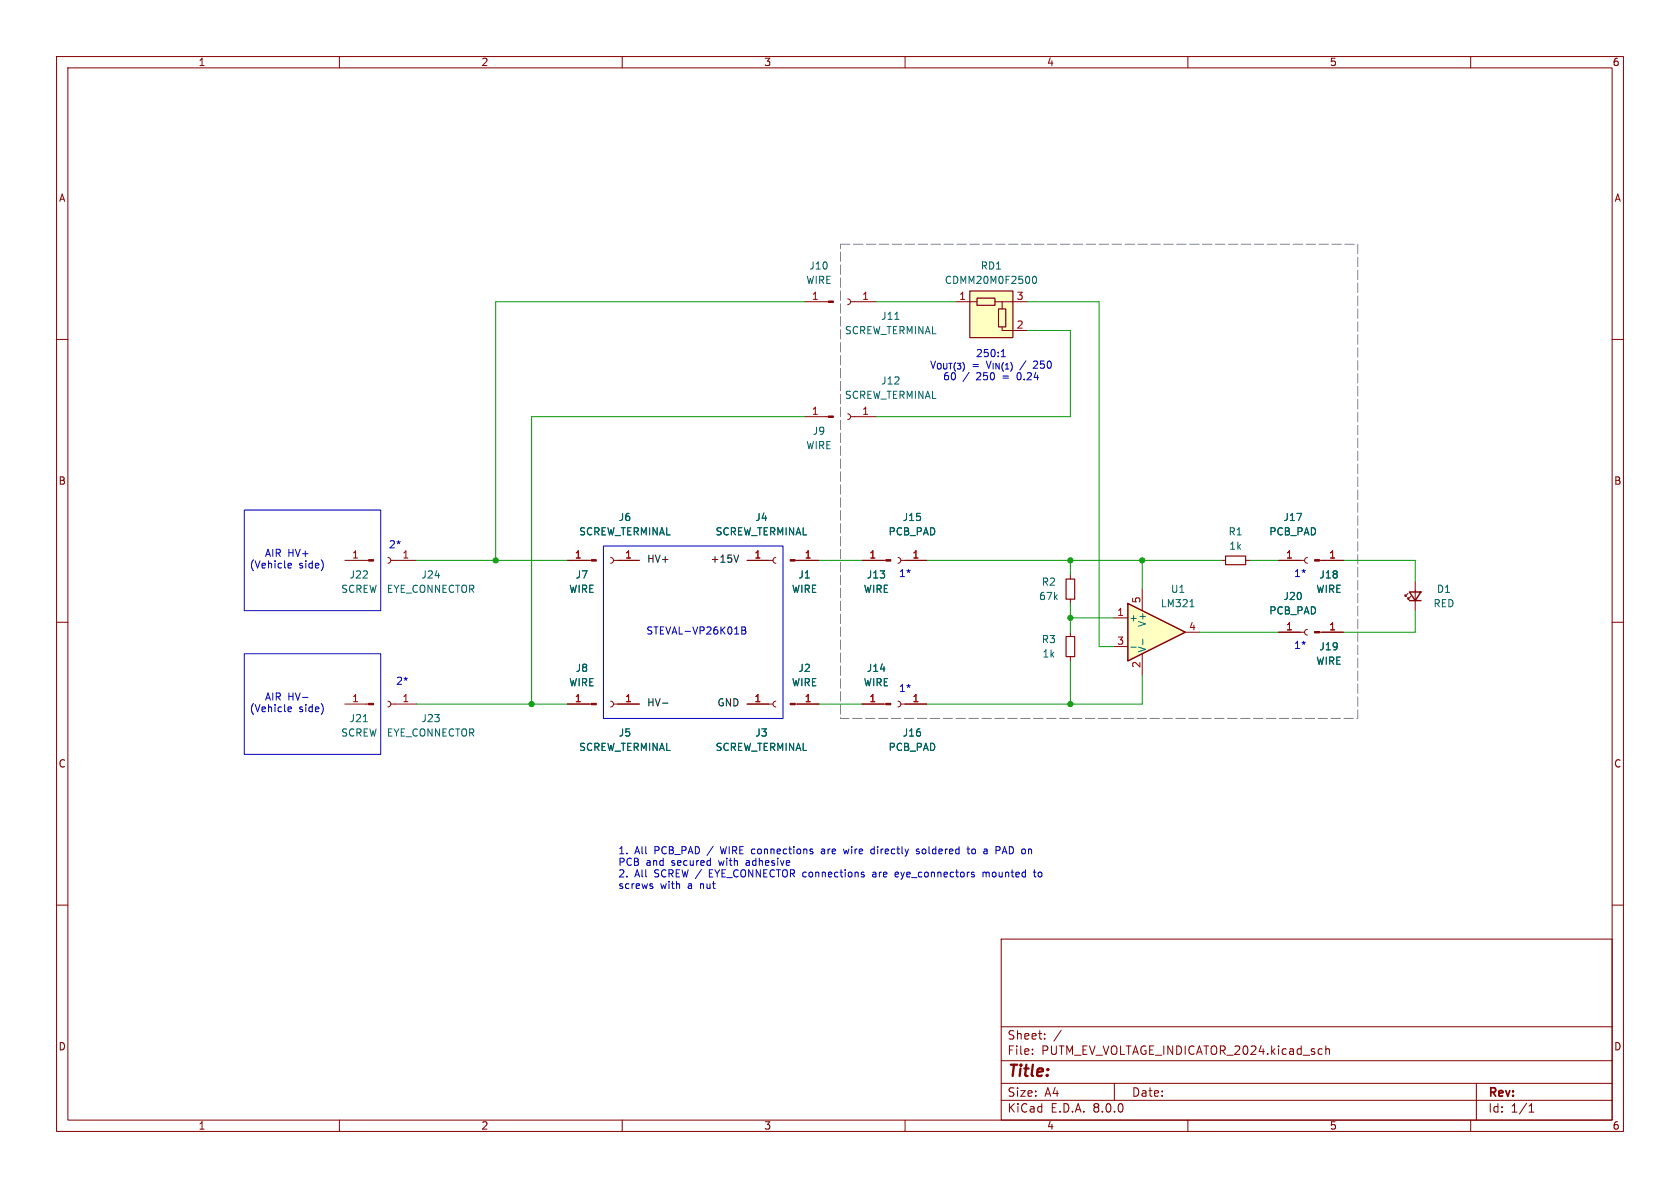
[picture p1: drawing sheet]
<svg xmlns="http://www.w3.org/2000/svg" width="297mm" height="210mm" viewBox="0 0 297 210" stroke-linecap="round" stroke-linejoin="round" font-family="sans-serif">
<g fill="none" stroke="#840000" stroke-width=".18">
<path d="M10 10h277v190h-277zM12 12h273v186h-273zM60 10v2M110 10v2M160 10v2M210 10v2M260 10v2M10 60h2M142.2 53.3h4.3M149.9 52.8l.3 .2 .2 .3-.2 .4-.3 .1M150.4 53.3h4.5M285 60h2"/>
<path d="M142.2 73.7h4.3M100.3 99.1h4.2M152.4 99.1h4.2M10 110h2M226.1 111.8h4.5M231.1 111.3l-.3 .1-.2 .4 .2 .3 .3 .2M285 110h2M100.3 124.5h4.2M10 160h2M285 160h2M177 166h108v32h-108zM60 198v2"/>
<path d="M110 198v2M160 198v2M177 194.5h108M177 191.5h108M177 187.5h108M177 181.5h108M182.5 186.3v.1M182.5 185.5v.1M184.7 183.6v.1M184.7 182.8v.1M187.6 182.1l-1.3 2M197 191.5v3"/>
<path d="M210 198v2M234.4 184.9v1.5M234.4 185.5l.2-.1 .4 .1v.9M260 198v2M261 191.5v6.5M270.3 196.6h.9M270.3 195.5l.4-.4v1.5"/>
</g>
<g fill="#840000" stroke="#840000" stroke-width=".18">
<path d="M156.6 98.9h.9v.3h-.9z"/>
<path d="M146.5 53.2h.8v.3h-.8z"/>
<path d="M146.5 73.5h.8v.3h-.8z"/>
<path d="M104.5 98.9h.9v.3h-.9z"/>
<path d="M104.5 124.3h.9v.3h-.9z"/>
</g>
<path d="M158.2 56.5h.7" fill="none" stroke="#006464" stroke-width=".18"/>
<path d="M171.4 51.4h7.7v8.3h-7.7z" fill="#ffffc2"/>
<path d="M171.4 51.4h7.7v8.3h-7.7zM172.7 52.7h3.2v1.3h-3.2zM176.5 54.6h1.3v3.2h-1.3zM216.7 98.3h3.5v1.5h-3.5zM188.5 112.5h1.5v3.6h-1.5zM188.5 102.4h1.5v3.5h-1.5z" fill="none" stroke="#840000" stroke-width=".2"/>
<g fill="none" stroke="#840000" stroke-width=".18">
<path d="M168.9 53.3h3.8M175.9 53.3h1.3v1.3M177.2 57.8v.6h4.4M177.2 53.3h4.4M149.9 73.2l.3 .1 .2 .4-.2 .3-.3 .2M150.4 73.7h4.5M107.9 98.6l.4 .1 .2 .4-.2 .3-.4 .2M108.5 99.1h4.5M132.1 99.1h4.6M137.2 98.6l-.4 .1-.1 .4 .1 .3 .4 .2M158.7 98.6l.4 .1 .2 .4-.2 .3-.4 .2M159.3 99.1h4.5"/>
<path d="M215.9 99.1h.8M220.2 99.1h.8M226.1 99.1h4.5M231.1 98.6l-.3 .1-.2 .4 .2 .3 .3 .2M189.2 101.6v.8M189.2 105.9v.8M189.2 111.8v.7M189.2 116.1v.7M248.9 104.9l-.5 .5v-.2v.2h.3M249.4 105.4l-.5 .5v-.2v.2h.3M250.2 102.9v5.1M68.6 124l.3 .1 .2 .4-.2 .3-.3 .2"/>
<path d="M69.1 124.5h4.6M158.7 124l.4 .1 .2 .4-.2 .3-.4 .2M159.3 124.5h4.5"/>
</g>
<path d="M182.7 48.9l.1-.1a.68 .68 0 0 1 .5 .7 .68 .68 0 0 1-.5 .6 .84 .84 0 0 1-.1-1.2z" fill="none" stroke="#006464" stroke-width=".18"/>
<path d="M249.2 104.6h2l-1 1.6zM249.2 106.2h2" fill="none" stroke="#840000" stroke-width=".25"/>
<path d="M199.4 106.7l10.1 5.1-10.1 5z" fill="#ffffc2"/>
<path d="M199.4 106.7l10.1 5.1-10.1 5z" fill="none" stroke="#840000" stroke-width=".25"/>
<g fill="none" stroke="#840000" stroke-width=".18">
<path d="M61 99.1h4.2M68.6 98.6l.3 .1 .2 .4-.2 .3-.3 .2M69.1 99.1h4.6M100.3 99.1h3.8M109.2 99.1h3.8M132.1 99.1h3.8M140.6 99.1h4.2M152.4 99.1h3.8M160 99.1h3.8M226.1 99.1h3.8M233.3 99.1h4.2M196.8 109.2h2.6"/>
<path d="M196.8 114.3h2.6M201.9 104.1v3.9M201.9 115.6v3.8M209.5 111.8h2.6M226.1 111.8h3.8M233.3 111.8h4.2M61 124.5h4.2M100.3 124.5h3.8M107.9 124l.4 .1 .2 .4-.2 .3-.4 .2M108.5 124.5h4.5M132.1 124.5h4.6M137.2 124l-.4 .1-.1 .4 .1 .3 .4 .2"/>
<path d="M140.6 124.5h4.2M152.4 124.5h4.2M160 124.5h3.8"/>
</g>
<path d="M199.9 114.4h1M202 113v1M210.4 107.3h.7M64.2 127.6h.8" fill="none" stroke="#006464" stroke-width=".18"/>
<g fill="#840000" stroke="#840000" stroke-width=".18">
<path d="M156.6 124.3h.9v.3h-.9z"/>
<path d="M232.4 98.9h.9v.3h-.9z"/>
<path d="M232.4 111.6h.9v.3h-.9z"/>
<path d="M65.2 98.9h.8v.3h-.8z"/>
<path d="M65.2 124.3h.8v.3h-.8z"/>
<path d="M139.7 98.9h.9v.3h-.9z"/>
<path d="M139.7 124.3h.9v.3h-.9z"/>
</g>
<g fill="none" stroke="#0000c2" stroke-width=".18">
<path d="M177 63.1h.7M177 62.1l.4-.3v1.3M43.2 90.2h24.1v17.8h-24.1zM51 99.6h.3l.2 .3-.6 .1M106.7 96.5h31.7v30.5h-31.7zM43.2 115.6h24.1v17.8h-24.1zM51 100.4h.5M131.1 110.8h.5l.2 .3-.2 .3 .2 .1 .1 .3-.3 .3h-.5zM131.1 111.4h.5M51 125h.3l.2 .3-.6 .1M51 125.8h.5M53.5 123.3h1"/>
<path d="M115.2 156.6l.2 .2-.2 .3M115.2 156.2l.2 .1M143.4 150.5l.3 .1v.2l-.2 .1h-.2M143.4 150.1h.3M145.6 150.1h-.4M145.7 150.4h-.3l-.2 .2v.3h.5M149.1 150.1l.3 .8 .2-.6 .2 .6M152.4 154.6l.3 .1 .1 .1-.2 .2h-.2M152.4 154.2h.3M154 150.8l.2 .1h.4M154.6 150.1h-.4l-.2 .1M154.6 149.7v1.2"/>
<path d="M154.7 154.2h-.4M154.7 154.5h-.3l-.1 .2v.3h.4M158.8 154.2h-.4l-.2 .2 .1 .6h.5M158.8 154.5l-.6 .1M162.5 150.1h-.3l-.2 .2 .1 .1 .4 .2v.3h-.5M170.9 150.1h.5M171.1 149.7v1.1l.3 .1M172.2 150.1h-.3l-.1 .2 .1 .5 .3 .1M173.8 154.3l.4-.1 .1 .2M173.8 154.2v.8M174.3 154.4v.6M174.5 154.2l-.2 .2"/>
<path d="M177.2 150.9l.4-1.2 .4 1.2M177.3 150.6h.6M182.7 154.2h.5M182.9 153.8v1l.3 .2M183.8 154.2l-.3 .2v.4l.3 .2"/>
</g>
<path d="M130.6 98.1l-.4 1.3M117.1 124.3h1" fill="none" stroke="#000" stroke-width=".18"/>
<path d="M148.6 43.2h91.4v83.8h-91.4z" fill="none" stroke="#848484" stroke-width=".18" stroke-dasharray="1.7 .6"/>
<g fill="none" stroke="#009600" stroke-width=".18">
<path d="M142.2 53.3h-54.6v45.8M154.9 53.3h14M181.6 58.4h7.6v15.3h-34.3M181.6 53.3h12.7v61h2.5M142.2 73.7h-48.2v50.8M73.7 99.1h26.6M144.8 99.1h7.6M163.8 99.1h52.1M189.2 99.1v2.5M201.9 99.1v5M221 99.1h5.1M237.5 99.1h12.7v3.8"/>
<path d="M189.2 106.7v5.1M189.2 116.8v7.7M189.2 109.2h7.6M201.9 119.4v5.1h-38.1M212.1 111.8h14M250.2 108v3.8h-12.7M73.7 124.5h26.6M144.8 124.5h7.6"/>
</g>
<g fill="#009600" stroke="#009600" stroke-width=".18">
<circle cx="94" cy="124.5" r=".46"/>
<circle cx="87.6" cy="99.1" r=".46"/>
<circle cx="189.2" cy="124.5" r=".46"/>
<circle cx="189.2" cy="99.1" r=".46"/>
<circle cx="201.9" cy="99.1" r=".46"/>
<circle cx="189.2" cy="109.2" r=".46"/>
</g>
<text font-size="2.8" fill="#840000" x="178" y="190.9">Title:</text>
<g font-size="2.1" fill="#840000">
<text x="178" y="184">Sheet:</text>
<text x="178" y="186.7">File:</text>
<text x="184.1" y="186.7">PUTM_EV_VOLTAGE_INDICATOR_2024.kicad_sch</text>
<text x="178" y="196.9">KiCad</text>
<text x="178" y="194.1">Size:</text>
<text x="184.7" y="194.1">A4</text>
<text x="185.7" y="196.9">E.D.A.</text>
<text x="193.3" y="196.9">8.0.0</text>
<text x="200" y="194.1">Date:</text>
<text x="263" y="194.3">Rev:</text>
<text x="263" y="196.9">Id:</text>
<text x="267.1" y="196.9">1/1</text>
</g>
<g font-size="1.8" fill="#840000">
<text x="35" y="11.9">1</text>
<text x="85" y="11.9">2</text>
<text x="135" y="11.9">3</text>
<text x="185" y="11.9">4</text>
<text x="235" y="11.9">5</text>
<text x="285" y="11.9">6</text>
<text x="10.3" y="35.9">A</text>
<text x="285.3" y="35.9">A</text>
<text x="10.3" y="85.9">B</text>
<text x="285.3" y="85.9">B</text>
<text x="10.3" y="135.9">C</text>
<text x="285.3" y="135.9">C</text>
<text x="10.3" y="185.9">D</text>
<text x="285.3" y="185.9">D</text>
<text x="35" y="199.9">1</text>
<text x="85" y="199.9">2</text>
<text x="135" y="199.9">3</text>
<text x="185" y="199.9">4</text>
<text x="235" y="199.9">5</text>
<text x="285" y="199.9">6</text>
</g>
<g font-size="1.8" fill="#006464">
<text x="143" y="47.9">J10</text>
<text x="173.3" y="47.9">RD1</text>
<text x="142.4" y="50.4">WIRE</text>
<text x="166.9" y="50.4">CDMM20M0F2500</text>
<text x="149.3" y="59.3">SCREW_TERMINAL</text>
<text x="155.7" y="56.7">J11</text>
<text x="149.3" y="70.7">SCREW_TERMINAL</text>
<text x="155.7" y="68.2">J12</text>
<text x="143.6" y="77.1">J9</text>
<text x="142.4" y="79.6">WIRE</text>
<text x="102.3" y="94.8">SCREW_TERMINAL</text>
<text x="109.3" y="92.3">J6</text>
<text x="126.4" y="94.8">SCREW_TERMINAL</text>
<text x="133.4" y="92.3">J4</text>
<text x="157" y="94.8">PCB_PAD</text>
<text x="159.5" y="92.3">J15</text>
<text x="217.1" y="94.8">R1</text>
<text x="224.3" y="94.8">PCB_PAD</text>
<text x="226.8" y="92.3">J17</text>
<text x="217.2" y="97.4">1k</text>
<text x="60.2" y="105">SCREW</text>
<text x="61.7" y="102.5">J22</text>
<text x="68.3" y="105">EYE_CONNECTOR</text>
<text x="74.4" y="102.5">J24</text>
<text x="100.5" y="105">WIRE</text>
<text x="101.7" y="102.5">J7</text>
<text x="139.9" y="105">WIRE</text>
<text x="141" y="102.5">J1</text>
<text x="152.6" y="105">WIRE</text>
<text x="153.1" y="102.5">J13</text>
<text x="183.6" y="106.3">67k</text>
<text x="184.1" y="103.7">R2</text>
<text x="205.1" y="107.5">LM321</text>
<text x="206.9" y="105">U1</text>
<text x="226.8" y="106.3">J20</text>
<text x="232.6" y="105">WIRE</text>
<text x="233.2" y="102.5">J18</text>
<text x="253.3" y="107.5">RED</text>
<text x="253.9" y="105">D1</text>
<text x="184.1" y="113.9">R3</text>
<text x="199.5" y="110.1">+</text>
<text x="202.8" y="110.9" transform="rotate(-90 202.8 110.9)">V+</text>
<text x="224.3" y="108.8">PCB_PAD</text>
<text x="101.7" y="119">J8</text>
<text x="141" y="119">J2</text>
<text x="153.1" y="119">J14</text>
<text x="184.2" y="116.4">1k</text>
<text x="202.8" y="115.4" transform="rotate(-90 202.8 115.4)">V-</text>
<text x="232.6" y="117.7">WIRE</text>
<text x="233.2" y="115.2">J19</text>
<text x="100.5" y="121.5">WIRE</text>
<text x="139.9" y="121.5">WIRE</text>
<text x="152.6" y="121.5">WIRE</text>
<text x="60.2" y="130.4">SCREW</text>
<text x="61.7" y="127.9">J21</text>
<text x="68.3" y="130.4">EYE_CONNECTOR</text>
<text x="74.4" y="127.9">J23</text>
<text x="109.3" y="130.4">J5</text>
<text x="133.4" y="130.4">J3</text>
<text x="159.5" y="130.4">J16</text>
<text x="102.3" y="132.9">SCREW_TERMINAL</text>
<text x="126.4" y="132.9">SCREW_TERMINAL</text>
<text x="157" y="132.9">PCB_PAD</text>
</g>
<g font-size="1.8" fill="#a90000">
<text x="143.4" y="53.1">1</text>
<text x="152.3" y="53.1">1</text>
<text x="169.5" y="53.1">1</text>
<text x="179.6" y="53.1">3</text>
<text x="179.6" y="58.2">2</text>
<text x="143.4" y="73.4">1</text>
<text x="152.3" y="73.4">1</text>
<text x="62.2" y="98.8">1</text>
<text x="71" y="98.8">1</text>
<text x="101.5" y="98.8">1</text>
<text x="110.4" y="98.8">1</text>
<text x="133.3" y="98.8">1</text>
<text x="142.2" y="98.8">1</text>
<text x="153.6" y="98.8">1</text>
<text x="161.2" y="98.8">1</text>
<text x="227.3" y="98.8">1</text>
<text x="234.9" y="98.8">1</text>
<text x="201.7" y="106.8" transform="rotate(-90 201.7 106.8)">5</text>
<text x="197.4" y="109">1</text>
<text x="210.1" y="111.5">4</text>
<text x="227.3" y="111.5">1</text>
<text x="234.9" y="111.5">1</text>
<text x="197.4" y="114">3</text>
<text x="201.7" y="118.2" transform="rotate(-90 201.7 118.2)">2</text>
<text x="62.2" y="124.2">1</text>
<text x="71" y="124.2">1</text>
<text x="101.5" y="124.2">1</text>
<text x="110.4" y="124.2">1</text>
<text x="133.3" y="124.2">1</text>
<text x="142.2" y="124.2">1</text>
<text x="153.6" y="124.2">1</text>
<text x="161.2" y="124.2">1</text>
</g>
<g font-size="1.8" fill="#0000c2">
<text x="164.3" y="65.4">V_{OUT(3)} V_{IN(1)}</text>
<text x="171.8" y="65.4">=</text>
<text x="172.4" y="63.3">250:1</text>
<text x="180.7" y="65.4">/</text>
<text x="183.2" y="65.4">250</text>
<text x="166.6" y="67.4">60</text>
<text x="170.2" y="67.4">/</text>
<text x="172.7" y="67.4">250</text>
<text x="177.5" y="67.4">=</text>
<text x="180.3" y="67.4">0.24</text>
<text x="44" y="100.7">(Vehicle</text>
<text x="46.7" y="98.7">AIR HV+</text>
<text x="52.8" y="100.7">side)</text>
<text x="68.7" y="97.1">2*</text>
<text x="158.8" y="102.2">1*</text>
<text x="228.7" y="102.2">1*</text>
<text x="114.2" y="112.4">STEVAL-VP26K01B</text>
<text x="228.7" y="114.9">1*</text>
<text x="46.7" y="124.1">AIR HV-</text>
<text x="69.9" y="121.3">2*</text>
<text x="158.8" y="122.5">1*</text>
<text x="44" y="126.1">(Vehicle</text>
<text x="52.8" y="126.1">side)</text>
<text x="109.2" y="151.2">1.</text>
<text x="109.2" y="153.3">PCB</text>
<text x="109.2" y="155.3">2.</text>
<text x="112.2" y="151.2">All</text>
<text x="112.2" y="155.3">All</text>
<text x="114.2" y="153.3">and</text>
<text x="115.8" y="151.2">PCB_PAD</text>
<text x="115.8" y="155.3">SCREW /</text>
<text x="118.8" y="153.3">secured</text>
<text x="125.4" y="151.2">/</text>
<text x="125.8" y="155.3">EYE_CONNECTOR connections</text>
<text x="127.4" y="153.3">with</text>
<text x="127.9" y="151.2">WIRE connections</text>
<text x="132.3" y="153.3">adhesive</text>
<text x="146.1" y="151.2">are</text>
<text x="150.3" y="151.2">wire</text>
<text x="155.1" y="155.3">are</text>
<text x="155.2" y="151.2">directly</text>
<text x="159.3" y="155.3">eye_connectors</text>
<text x="163.5" y="151.2">soldered</text>
<text x="172.8" y="151.2">to</text>
<text x="175" y="155.3">mounted</text>
<text x="175.8" y="151.2">a</text>
<text x="178.1" y="151.2">PAD on</text>
<text x="184.3" y="155.3">to</text>
<text x="109.2" y="157.4">screws</text>
<text x="116.7" y="157.4">with</text>
<text x="121.7" y="157.4">a</text>
<text x="124" y="157.4">nut</text>
</g>
<g font-size="1.8">
<text x="114.3" y="99.7">HV+</text>
<text x="125.5" y="99.7">+15V</text>
<text x="114.3" y="125.1">HV-</text>
<text x="126.7" y="125.1">GND</text>
</g>
</svg>
